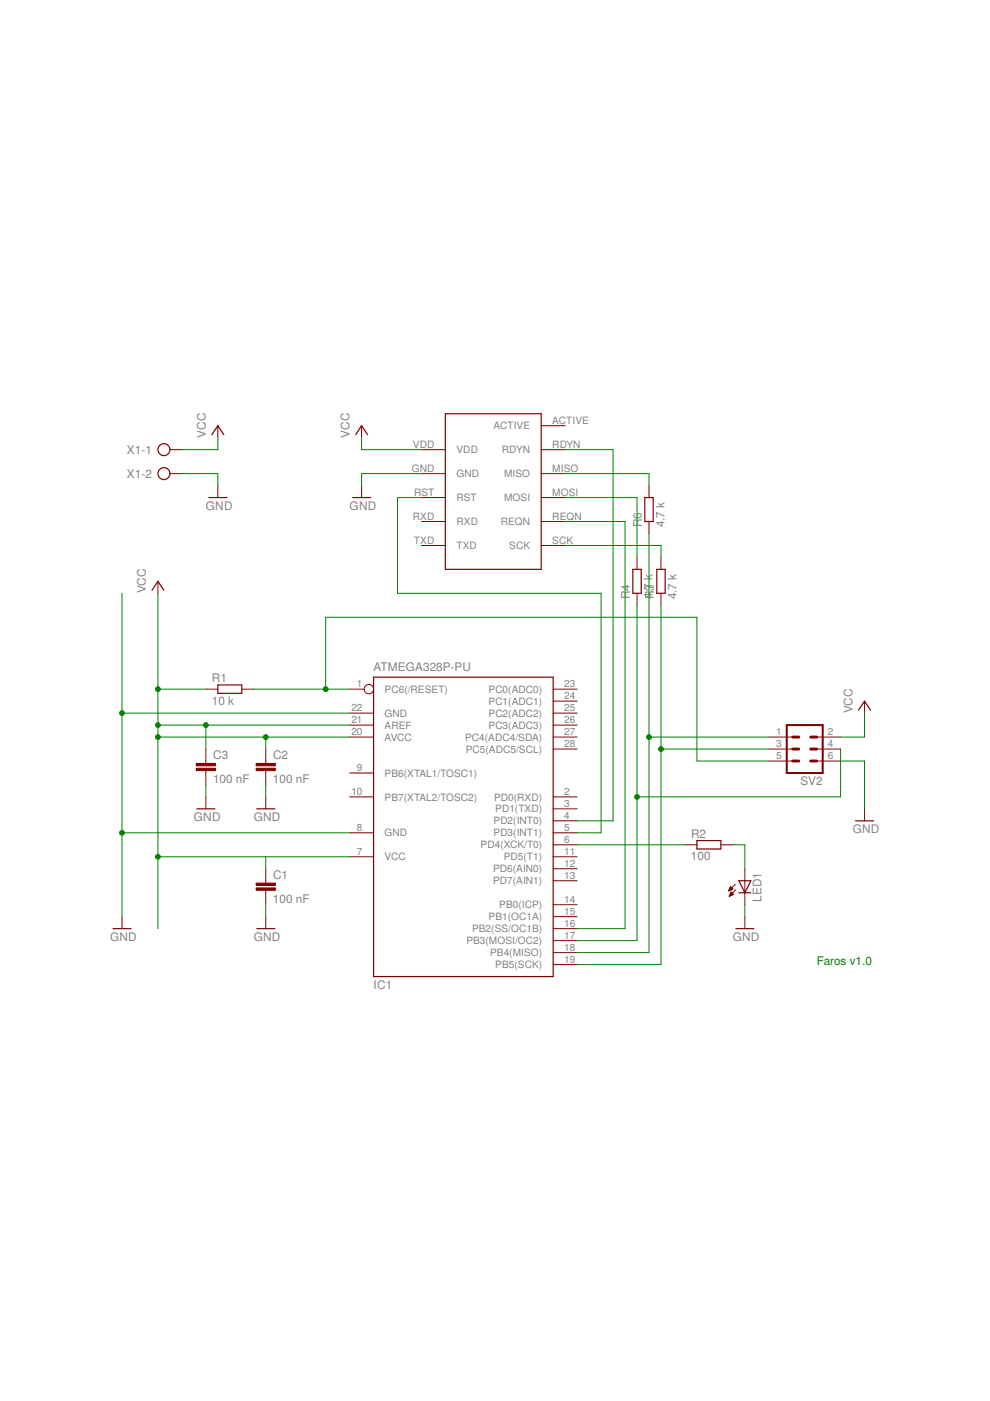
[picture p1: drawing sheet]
<svg xmlns="http://www.w3.org/2000/svg" width="210mm" height="297mm" viewBox="0 0 210 297" stroke-linecap="round" stroke-linejoin="round" font-family="sans-serif">
<g fill="none" stroke="#800000" stroke-width=".25">
<path d="M44.9 92.2l1.3-1.9 1.3 1.9M75.4 92.2l1.3-1.9 1.2 1.9M94.4 87.7h20.3v33h-20.3zM44.3 105.5h3.8M74.8 105.5h3.8M136.7 105.5h1.8v5.1h-1.8zM32.2 125.2l1.3-1.9 1.3 1.9M134.2 120.7h1.8v5.1h-1.8zM139.3 120.7h1.7v5.1h-1.7zM46.2 145.2h5.1v1.8h-5.1zM79.2 143.6h38.1v63.5h-38.1zM182 150.6l1.3-1.9 1.3 1.9"/>
<path d="M41.7 171.5h3.9M54.4 171.5h3.9M147.8 178.2h5v1.8h-5zM181.4 174h3.8M24 196.9h3.8M54.4 196.9h3.9M156 196.9h3.8M156.7 186.7h2.5l-1.3 2.6zM156.7 189.3h2.5"/>
<circle cx="34.8" cy="95.3" r="1.27"/>
<circle cx="34.8" cy="100.4" r="1.27"/>
</g>
<g fill="none" stroke="#800000" stroke-width=".21">
<path d="M36 95.3h2.6M46.2 90.3v2.5M76.7 90.3v2.5M89.4 95.3h5M114.7 90.3h5.1M114.7 95.3h5.1M36 100.4h2.6M46.2 103v2.5M76.7 103v2.5M89.4 100.4h5M89.4 105.5h5M89.4 110.6h5"/>
<path d="M89.4 115.7h5M114.7 100.4h5.1M114.7 105.5h5.1M114.7 110.6h5.1M114.7 115.7h5.1M135.1 118.2v2.5M137.6 103v2.5M137.6 110.6v2.5M140.1 118.2v2.5M33.5 123.3v2.5M135.1 125.8v2.5M140.1 125.8v2.5"/>
<path d="M43.6 146.1h2.6M43.6 158.8v3.1M51.3 146.1h2.5M56.3 158.8v3.1M74.1 151.2h5.1M74.1 153.7h5.1M74.1 156.3h5.1M74.1 146.1h3.1M117.3 151.2h5.1M117.3 153.7h5.1M117.3 156.3h5.1M117.3 158.8h5.1"/>
<path d="M117.3 148.7h5.1M117.3 146.1h5.1M163 156.3h5.1M163 158.8h5.1M173.2 156.3h5M173.2 158.8h5M183.3 148.7v2.5M43.6 163.4v3M43.6 169v2.5M56.3 163.4v3M56.3 169v2.5M74.1 169h5.1"/>
<path d="M74.1 163.9h5.1M74.1 176.6h5.1M117.3 169h5.1M117.3 176.6h5.1M117.3 179.1h5.1M117.3 174h5.1M117.3 171.5h5.1M145.2 179.1h2.6M152.8 179.1h2.6M163 161.4h5.1M173.2 161.4h5M183.3 171.5v2.5"/>
<path d="M25.9 194.4v2.5M56.3 184.2v3M56.3 188.8v3M56.3 194.4v2.5M74.1 181.7h5.1M117.3 181.7h5.1M117.3 199.4h5.1M117.3 196.9h5.1M117.3 194.4h5.1M117.3 191.8h5.1M117.3 186.7h5.1M117.3 184.2h5.1"/>
<path d="M154.5 188.8h.2M154.6 188.7h.4M154.6 190h.1M154.6 188.6h.7M154.7 188.4h.6M154.7 189.9h.3M154.7 188.3h.5M154.7 189.8h.6M154.8 188.2h.3M154.8 189.6h.7M154.8 188.1h.1M154.8 189.5h.6"/>
<path d="M154.9 188l.5 .5-.9 .4zM154.9 189.4h.4M154.9 189.3h.2M155 189.2h.1M155 189.1l.5 .6-.9 .3zM155.9 187.5l-1.4 1.4M156 188.6l-1.4 1.4M157.9 184.2v7.6M157.9 194.4v2.5M117.3 204.5h5.1M117.3 202h5.1"/>
<circle cx="78.2" cy="146.1" r=".99"/>
</g>
<g fill="#800000" stroke="#800000" stroke-width=".21">
<path d="M54.3 188.3h4.1v.5h-4.1z"/>
<path d="M54.3 187.2h4.1v.5h-4.1z"/>
<path d="M54.3 162.9h4.1v.5h-4.1z"/>
<path d="M54.3 161.9h4.1v.5h-4.1z"/>
<path d="M41.6 162.9h4.1v.5h-4.1z"/>
<path d="M41.6 161.9h4.1v.5h-4.1z"/>
</g>
<path d="M166.8 153.7h7.6v10.2h-7.6z" fill="none" stroke="#800000" stroke-width=".42"/>
<path d="M168.1 158.8h1.3M168.1 156.3h1.3M171.9 158.8h1.3M171.9 156.3h1.3M168.1 161.4h1.3M171.9 161.4h1.3" fill="none" stroke="#800000" stroke-width=".61"/>
<g fill="none" stroke="#008000" stroke-width=".21">
<path d="M46.2 92.8v2.5h-7.6M76.7 92.8v2.5h12.7M119.8 95.3h10.2v78.7h-7.6M38.6 100.4h7.6v2.6M89.4 100.4h-12.7v2.6M89.4 105.5h-5.1v20.3h43.1v50.8h-5M119.8 100.4h17.8v2.6M119.8 110.6h12.7v86.3h-10.1M119.8 115.7h20.3v2.5M119.8 105.5h15.3v12.7M137.6 113.1v88.9h-15.2M25.9 125.8v68.6"/>
<path d="M33.5 125.8v71.1M135.1 128.3v71.1h-12.7M140.1 128.3v76.2h-17.7M25.9 151.2h48.2M33.5 156.3h40.6M33.5 153.7h40.6M33.5 146.1h10.1M43.6 153.7v5.1M53.8 146.1h20.3M56.3 156.3v2.5M69 146.1v-15.2h78.8v30.5h15.2M137.6 156.3h25.4"/>
<path d="M140.1 158.8h22.9M178.2 158.8v10.2h-43.1M183.3 151.2v5.1h-5.1M25.9 176.6h48.2M43.6 166.4v2.6M56.3 166.4v2.6M122.4 179.1h22.8M155.4 179.1h2.5v5.1M178.2 161.4h5.1v10.1M33.5 181.7h40.6M56.3 181.7v2.5M56.3 191.8v2.6"/>
<path d="M157.9 191.8v2.6"/>
</g>
<g fill="#008000" stroke="#008000" stroke-width=".21">
<circle cx="33.5" cy="156.3" r=".51"/>
<circle cx="56.3" cy="156.3" r=".51"/>
<circle cx="33.5" cy="153.7" r=".51"/>
<circle cx="43.6" cy="153.7" r=".51"/>
<circle cx="33.5" cy="181.7" r=".51"/>
<circle cx="33.5" cy="146.1" r=".51"/>
<circle cx="25.9" cy="151.2" r=".51"/>
<circle cx="25.9" cy="176.6" r=".51"/>
<circle cx="137.6" cy="156.3" r=".51"/>
<circle cx="69" cy="146.1" r=".51"/>
<circle cx="140.1" cy="158.8" r=".51"/>
<circle cx="135.1" cy="169" r=".51"/>
</g>
<g font-size="2.5" fill="#808080">
<text x="43.6" y="92.8" transform="rotate(-90 43.6 92.8)">VCC</text>
<text x="74.1" y="92.8" transform="rotate(-90 74.1 92.8)">VCC</text>
<text x="26.9" y="96.2">X1-1</text>
<text x="26.9" y="101.3">X1-2</text>
<text x="43.7" y="108">GND</text>
<text x="74.1" y="108">GND</text>
<text x="136.1" y="111.8" transform="rotate(-90 136.1 111.8)">R6</text>
<text x="140.9" y="111.8" transform="rotate(-90 140.9 111.8)">4.7 k</text>
<text x="31" y="125.8" transform="rotate(-90 31 125.8)">VCC</text>
<text x="133.6" y="127.1" transform="rotate(-90 133.6 127.1)">R4</text>
<text x="138.4" y="127.1" transform="rotate(-90 138.4 127.1)">4.7 k</text>
<text x="138.6" y="127.1" transform="rotate(-90 138.6 127.1)">R3</text>
<text x="143.4" y="127.1" transform="rotate(-90 143.4 127.1)">4.7 k</text>
<text x="79.2" y="142.3">ATMEGA328P-PU</text>
<text x="44.9" y="149.4">10 k</text>
<text x="44.9" y="144.6">R1</text>
<text x="180.8" y="151.2" transform="rotate(-90 180.8 151.2)">VCC</text>
<text x="45.2" y="161">C3</text>
<text x="57.9" y="161">C2</text>
<text x="45.2" y="166">100 nF</text>
<text x="57.9" y="166">100 nF</text>
<text x="169.7" y="166.4">SV2</text>
<text x="41.1" y="174">GND</text>
<text x="53.8" y="174">GND</text>
<text x="146.5" y="177.6">R2</text>
<text x="180.8" y="176.6">GND</text>
<text x="146.5" y="182.4">100</text>
<text x="57.9" y="191.4">100 nF</text>
<text x="57.9" y="186.4">C1</text>
<text x="161.5" y="191.3" transform="rotate(-90 161.5 191.3)">LED1</text>
<text x="23.4" y="199.4">GND</text>
<text x="53.8" y="199.4">GND</text>
<text x="155.4" y="199.4">GND</text>
<text x="79.2" y="209.6">IC1</text>
</g>
<text font-size="2.5" fill="#008000" x="173.2" y="204.5">Faros v1.0</text>
<g font-size="2.1" fill="#808080">
<text x="117.1" y="89.9">ACTIVE</text>
<text x="87.5" y="95">VDD</text>
<text x="104.6" y="91">ACTIVE</text>
<text x="117.1" y="95">RDYN</text>
<text x="87.3" y="100.1">GND</text>
<text x="96.8" y="101.2">GND</text>
<text x="96.8" y="96.1">VDD</text>
<text x="106.4" y="96.1">RDYN</text>
<text x="106.9" y="101.2">MISO</text>
<text x="117.1" y="100.1">MISO</text>
<text x="87.8" y="105.1">RST</text>
<text x="96.8" y="106.3">RST</text>
<text x="106.9" y="106.3">MOSI</text>
<text x="117.1" y="105.1">MOSI</text>
<text x="87.5" y="110.2">RXD</text>
<text x="96.8" y="111.3">RXD</text>
<text x="106.2" y="111.3">REQN</text>
<text x="117.1" y="110.2">REQN</text>
<text x="87.8" y="115.3">TXD</text>
<text x="96.8" y="116.4">TXD</text>
<text x="108" y="116.4">SCK</text>
<text x="117.1" y="115.3">SCK</text>
<text x="75.7" y="145.8">1</text>
<text x="81.5" y="146.9">PC6(/RESET)</text>
<text x="103.6" y="149.4">PC1(ADC1)</text>
<text x="103.6" y="146.9">PC0(ADC0)</text>
<text x="119.6" y="148.3">24</text>
<text x="119.6" y="145.8">23</text>
<text x="74.5" y="150.8">22</text>
<text x="74.5" y="153.4">21</text>
<text x="74.5" y="155.9">20</text>
<text x="81.5" y="152">GND</text>
<text x="81.5" y="154.5">AREF</text>
<text x="103.6" y="154.5">PC3(ADC3)</text>
<text x="103.6" y="152">PC2(ADC2)</text>
<text x="119.6" y="155.9">27</text>
<text x="119.6" y="153.4">26</text>
<text x="119.6" y="150.8">25</text>
<text x="164.6" y="155.9">1</text>
<text x="175.5" y="155.9">2</text>
<text x="81.5" y="157">AVCC</text>
<text x="98.6" y="157">PC4(ADC4/SDA)</text>
<text x="98.8" y="159.6">PC5(ADC5/SCL)</text>
<text x="119.6" y="158.5">28</text>
<text x="164.6" y="158.5">3</text>
<text x="164.6" y="161">5</text>
<text x="175.5" y="158.5">4</text>
<text x="175.5" y="161">6</text>
<text x="75.7" y="163.5">9</text>
<text x="81.5" y="164.6">PB6(XTAL1/TOSC1)</text>
<text x="74.5" y="168.6">10</text>
<text x="81.5" y="169.7">PB7(XTAL2/TOSC2)</text>
<text x="104.8" y="169.7">PD0(RXD)</text>
<text x="105" y="172.3">PD1(TXD)</text>
<text x="119.6" y="173.7">4</text>
<text x="119.6" y="171.1">3</text>
<text x="119.6" y="168.6">2</text>
<text x="75.7" y="176.2">8</text>
<text x="81.5" y="177.3">GND</text>
<text x="101.9" y="179.9">PD4(XCK/T0)</text>
<text x="104.6" y="177.3">PD3(INT1)</text>
<text x="104.6" y="174.8">PD2(INT0)</text>
<text x="119.6" y="178.8">6</text>
<text x="119.6" y="176.2">5</text>
<text x="75.7" y="181.3">7</text>
<text x="81.5" y="182.4">VCC</text>
<text x="104.5" y="185">PD6(AIN0)</text>
<text x="106.8" y="182.4">PD5(T1)</text>
<text x="119.6" y="183.8">12</text>
<text x="119.6" y="181.3">11</text>
<text x="104.5" y="187.5">PD7(AIN1)</text>
<text x="119.6" y="191.5">14</text>
<text x="119.6" y="186.4">13</text>
<text x="100.1" y="197.7">PB2(SS/OC1B)</text>
<text x="103.6" y="195.1">PB1(OC1A)</text>
<text x="105.8" y="192.6">PB0(ICP)</text>
<text x="119.6" y="196.5">16</text>
<text x="119.6" y="194">15</text>
<text x="98.9" y="200.2">PB3(MOSI/OC2)</text>
<text x="103.9" y="202.7">PB4(MISO)</text>
<text x="119.6" y="201.6">18</text>
<text x="119.6" y="199.1">17</text>
<text x="105" y="205.3">PB5(SCK)</text>
<text x="119.6" y="204.2">19</text>
</g>
</svg>
